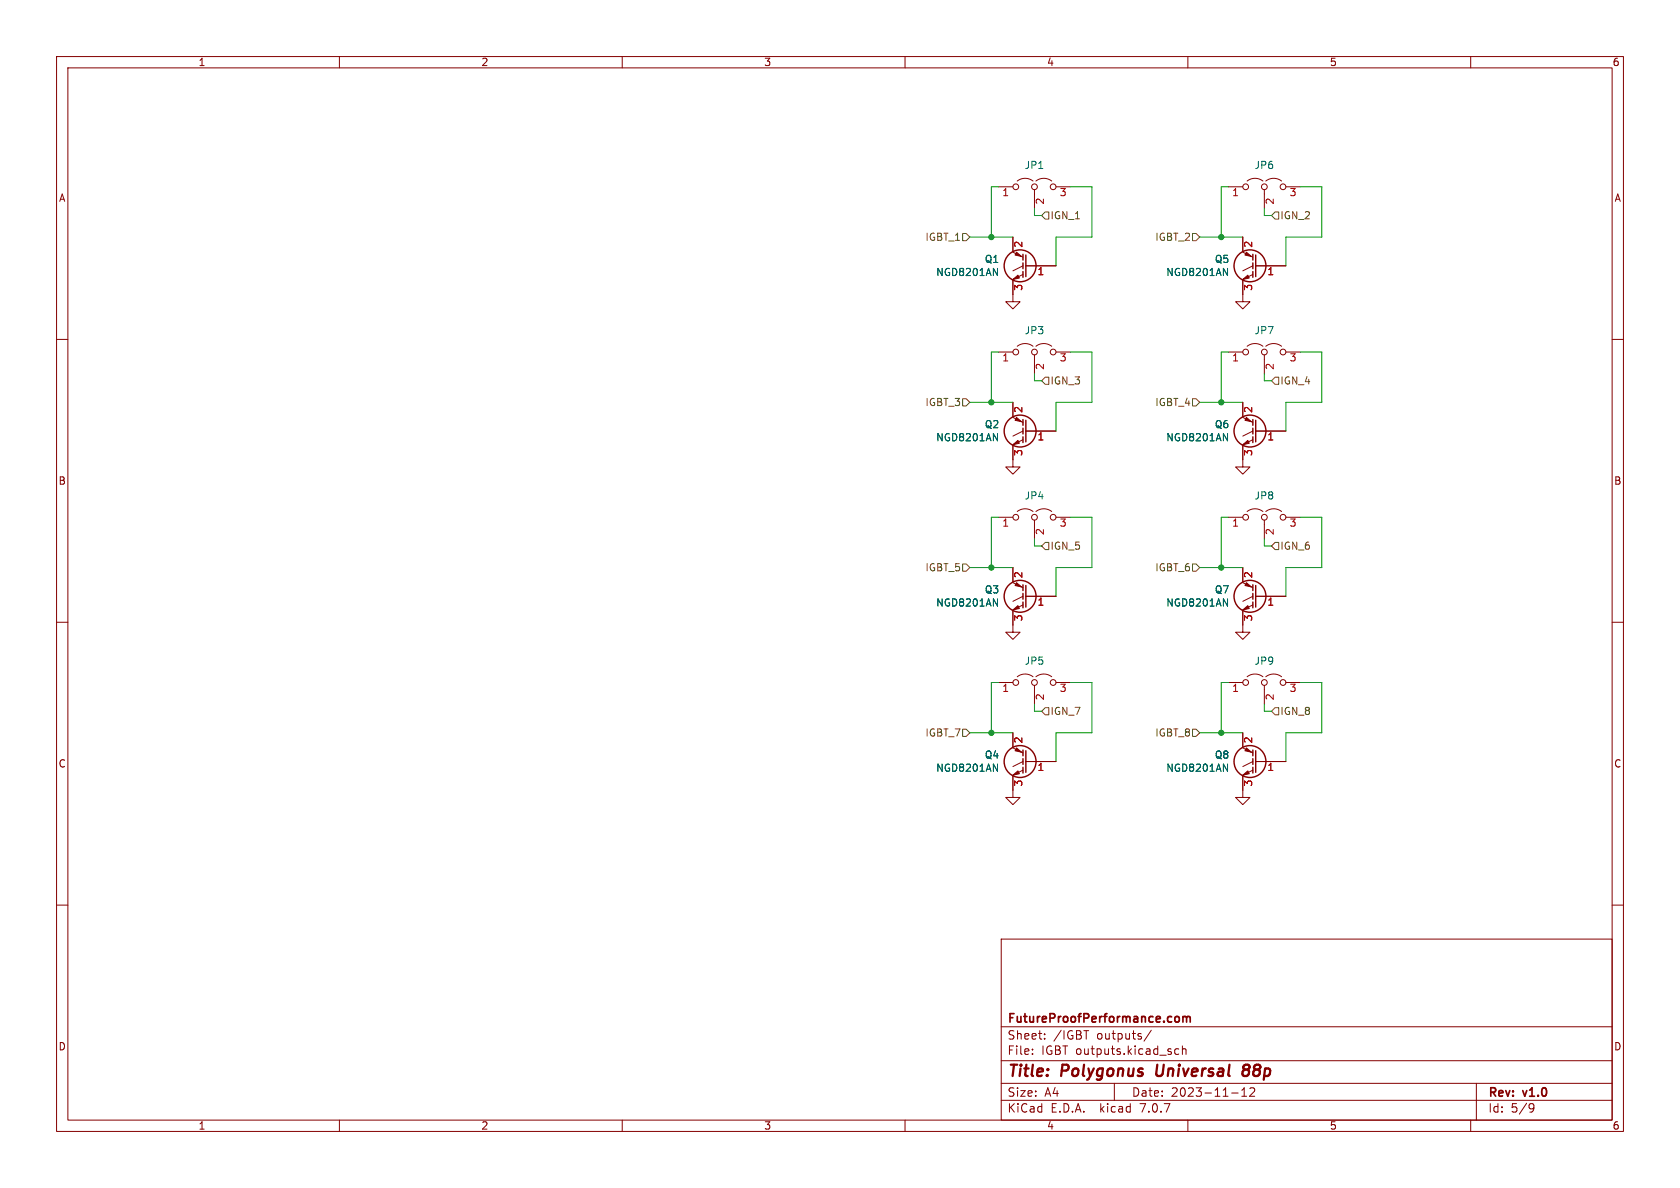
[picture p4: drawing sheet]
(kicad_sch (version 20230121) (generator eeschema)

 (paper "A4")

 (title_block
  (title "Polygonus Universal 88p")
  (date "2023-11-12")
  (rev "v1.0")
  (company "FutureProofPerformance.com"))

 (lib_symbols
  (symbol "Device:Q_NIGBT_GCE" (pin_names (offset 0) hide) (in_bom yes) (on_board yes)
   (property "Reference" "Q" (at 5.08 1.27 0) (effects (font (size 1.27 1.27)) (justify left)))
   (property "Value" "Q_NIGBT_GCE" (at 5.08 -1.27 0) (effects (font (size 1.27 1.27)) (justify left)))
   (property "Footprint" "" (at 5.08 2.54 0) (effects (font (size 1.27 1.27)) hide))
   (property "Datasheet" "~" (at 0 0 0) (effects (font (size 1.27 1.27)) hide))
   (symbol "Q_NIGBT_GCE_0_1"
    (polyline (pts (xy 0.762 -1.016) (xy 0.762 -2.032)) (stroke (width 0.254) (type default)) (fill (type none)))
    (polyline (pts (xy 0.762 0.508) (xy 0.762 -0.508)) (stroke (width 0.254) (type default)) (fill (type none)))
    (polyline (pts (xy 0.762 2.032) (xy 0.762 1.016)) (stroke (width 0.254) (type default)) (fill (type none)))
    (polyline (pts (xy 2.54 -2.413) (xy 0.762 -1.524)) (stroke (width 0) (type default)) (fill (type none)))
    (polyline (pts (xy 2.54 -0.889) (xy 0.762 0)) (stroke (width 0) (type default)) (fill (type none)))
    (polyline (pts (xy 2.54 2.413) (xy 0.762 1.524)) (stroke (width 0) (type default)) (fill (type none)))
    (polyline (pts (xy 0.254 1.905) (xy 0.254 -1.905) (xy 0.254 -1.905)) (stroke (width 0.254) (type default)) (fill (type none)))
    (polyline (pts (xy 1.397 -2.159) (xy 1.651 -1.651) (xy 2.54 -2.413) (xy 1.397 -2.159)) (stroke (width 0) (type default)) (fill (type outline)))
    (polyline (pts (xy 2.159 1.905) (xy 1.905 2.413) (xy 1.016 1.651) (xy 2.159 1.905)) (stroke (width 0) (type default)) (fill (type outline)))
    (circle (center 1.27 0) (radius 2.8194) (stroke (width 0.254) (type default)) (fill (type none))))
   (symbol "Q_NIGBT_GCE_1_1"
    (pin input line (at -5.08 0 0) (length 5.334) (name "G" (effects (font (size 1.27 1.27)))) (number "1" (effects (font (size 1.27 1.27)))))
    (pin passive line (at 2.54 5.08 270) (length 2.54) (name "C" (effects (font (size 1.27 1.27)))) (number "2" (effects (font (size 1.27 1.27)))))
    (pin passive line (at 2.54 -5.08 90) (length 2.54) (name "E" (effects (font (size 1.27 1.27)))) (number "3" (effects (font (size 1.27 1.27)))))))
  (symbol "GND_1" (power) (pin_names (offset 0)) (in_bom yes) (on_board yes)
   (property "Reference" "#PWR" (at 0 -6.35 0) (effects (font (size 1.27 1.27)) hide))
   (property "Value" "GND_1" (at 0 -3.81 0) (effects (font (size 1.27 1.27))))
   (property "Footprint" "" (at 0 0 0) (effects (font (size 1.27 1.27)) hide))
   (property "Datasheet" "" (at 0 0 0) (effects (font (size 1.27 1.27)) hide))
   (symbol "GND_1_0_1"
    (polyline (pts (xy 0 0) (xy 0 -1.27) (xy 1.27 -1.27) (xy 0 -2.54) (xy -1.27 -1.27) (xy 0 -1.27)) (stroke (width 0) (type default)) (fill (type none))))
   (symbol "GND_1_1_1"
    (pin power_in line (at 0 0 270) (length 0) hide (name "GND" (effects (font (size 1.27 1.27)))) (number "1" (effects (font (size 1.27 1.27)))))))
  (symbol "Jumper:Jumper_3_Open" (pin_names (offset 0) hide) (in_bom yes) (on_board yes)
   (property "Reference" "JP" (at -2.54 -2.54 0) (effects (font (size 1.27 1.27))))
   (property "Value" "Jumper_3_Open" (at 0 2.794 0) (effects (font (size 1.27 1.27))))
   (property "Footprint" "" (at 0 0 0) (effects (font (size 1.27 1.27)) hide))
   (property "Datasheet" "~" (at 0 0 0) (effects (font (size 1.27 1.27)) hide))
   (symbol "Jumper_3_Open_0_0"
    (circle (center -3.302 0) (radius 0.508) (stroke (width 0) (type default)) (fill (type none)))
    (circle (center 0 0) (radius 0.508) (stroke (width 0) (type default)) (fill (type none)))
    (circle (center 3.302 0) (radius 0.508) (stroke (width 0) (type default)) (fill (type none))))
   (symbol "Jumper_3_Open_0_1"
    (arc (start -0.254 1.016) (mid -1.651 1.4992) (end -3.048 1.016) (stroke (width 0) (type default)) (fill (type none)))
    (polyline (pts (xy 0 -0.508) (xy 0 -1.27)) (stroke (width 0) (type default)) (fill (type none)))
    (arc (start 3.048 1.016) (mid 1.651 1.4992) (end 0.254 1.016) (stroke (width 0) (type default)) (fill (type none))))
   (symbol "Jumper_3_Open_1_1"
    (pin passive line (at -6.35 0 0) (length 2.54) (name "A" (effects (font (size 1.27 1.27)))) (number "1" (effects (font (size 1.27 1.27)))))
    (pin passive line (at 0 -3.81 90) (length 2.54) (name "C" (effects (font (size 1.27 1.27)))) (number "2" (effects (font (size 1.27 1.27)))))
    (pin passive line (at 6.35 0 180) (length 2.54) (name "B" (effects (font (size 1.27 1.27)))) (number "3" (effects (font (size 1.27 1.27))))))))

 (junction (at 215.9 71.12) (diameter 0) (color 0 0 0 0))
 (junction (at 215.9 129.54) (diameter 0) (color 0 0 0 0))
 (junction (at 215.9 100.33) (diameter 0) (color 0 0 0 0))
 (junction (at 215.9 41.91) (diameter 0) (color 0 0 0 0))
 (junction (at 175.26 129.54) (diameter 0) (color 0 0 0 0))
 (junction (at 175.26 100.33) (diameter 0) (color 0 0 0 0))
 (junction (at 175.26 71.12) (diameter 0) (color 0 0 0 0))
 (junction (at 175.26 41.91) (diameter 0) (color 0 0 0 0))

 (wire (pts (xy 186.69 100.33) (xy 186.69 105.41)) (stroke (width 0) (type default)))
 (wire (pts (xy 175.26 71.12) (xy 179.07 71.12)) (stroke (width 0) (type default)))
 (wire (pts (xy 229.87 62.23) (xy 233.68 62.23)) (stroke (width 0) (type default)))
 (wire (pts (xy 182.88 36.83) (xy 182.88 38.1)) (stroke (width 0) (type default)))
 (wire (pts (xy 212.09 71.12) (xy 215.9 71.12)) (stroke (width 0) (type default)))
 (wire (pts (xy 175.26 129.54) (xy 179.07 129.54)) (stroke (width 0) (type default)))
 (wire (pts (xy 215.9 71.12) (xy 219.71 71.12)) (stroke (width 0) (type default)))
 (wire (pts (xy 184.15 96.52) (xy 182.88 96.52)) (stroke (width 0) (type default)))
 (wire (pts (xy 229.87 33.02) (xy 233.68 33.02)) (stroke (width 0) (type default)))
 (wire (pts (xy 224.79 125.73) (xy 223.52 125.73)) (stroke (width 0) (type default)))
 (wire (pts (xy 224.79 67.31) (xy 223.52 67.31)) (stroke (width 0) (type default)))
 (wire (pts (xy 224.79 38.1) (xy 223.52 38.1)) (stroke (width 0) (type default)))
 (wire (pts (xy 175.26 129.54) (xy 175.26 120.65)) (stroke (width 0) (type default)))
 (wire (pts (xy 171.45 129.54) (xy 175.26 129.54)) (stroke (width 0) (type default)))
 (wire (pts (xy 233.68 91.44) (xy 233.68 100.33)) (stroke (width 0) (type default)))
 (wire (pts (xy 215.9 41.91) (xy 219.71 41.91)) (stroke (width 0) (type default)))
 (wire (pts (xy 229.87 91.44) (xy 233.68 91.44)) (stroke (width 0) (type default)))
 (wire (pts (xy 233.68 41.91) (xy 227.33 41.91)) (stroke (width 0) (type default)))
 (wire (pts (xy 171.45 41.91) (xy 175.26 41.91)) (stroke (width 0) (type default)))
 (wire (pts (xy 233.68 71.12) (xy 227.33 71.12)) (stroke (width 0) (type default)))
 (wire (pts (xy 223.52 95.25) (xy 223.52 96.52)) (stroke (width 0) (type default)))
 (wire (pts (xy 184.15 67.31) (xy 182.88 67.31)) (stroke (width 0) (type default)))
 (wire (pts (xy 184.15 38.1) (xy 182.88 38.1)) (stroke (width 0) (type default)))
 (wire (pts (xy 233.68 33.02) (xy 233.68 41.91)) (stroke (width 0) (type default)))
 (wire (pts (xy 182.88 66.04) (xy 182.88 67.31)) (stroke (width 0) (type default)))
 (wire (pts (xy 223.52 124.46) (xy 223.52 125.73)) (stroke (width 0) (type default)))
 (wire (pts (xy 175.26 71.12) (xy 175.26 62.23)) (stroke (width 0) (type default)))
 (wire (pts (xy 175.26 100.33) (xy 175.26 91.44)) (stroke (width 0) (type default)))
 (wire (pts (xy 212.09 129.54) (xy 215.9 129.54)) (stroke (width 0) (type default)))
 (wire (pts (xy 215.9 129.54) (xy 215.9 120.65)) (stroke (width 0) (type default)))
 (wire (pts (xy 182.88 95.25) (xy 182.88 96.52)) (stroke (width 0) (type default)))
 (wire (pts (xy 171.45 71.12) (xy 175.26 71.12)) (stroke (width 0) (type default)))
 (wire (pts (xy 193.04 100.33) (xy 186.69 100.33)) (stroke (width 0) (type default)))
 (wire (pts (xy 171.45 100.33) (xy 175.26 100.33)) (stroke (width 0) (type default)))
 (wire (pts (xy 215.9 91.44) (xy 217.17 91.44)) (stroke (width 0) (type default)))
 (wire (pts (xy 193.04 41.91) (xy 186.69 41.91)) (stroke (width 0) (type default)))
 (wire (pts (xy 224.79 96.52) (xy 223.52 96.52)) (stroke (width 0) (type default)))
 (wire (pts (xy 233.68 120.65) (xy 233.68 129.54)) (stroke (width 0) (type default)))
 (wire (pts (xy 193.04 71.12) (xy 186.69 71.12)) (stroke (width 0) (type default)))
 (wire (pts (xy 193.04 120.65) (xy 193.04 129.54)) (stroke (width 0) (type default)))
 (wire (pts (xy 186.69 41.91) (xy 186.69 46.99)) (stroke (width 0) (type default)))
 (wire (pts (xy 233.68 62.23) (xy 233.68 71.12)) (stroke (width 0) (type default)))
 (wire (pts (xy 175.26 33.02) (xy 176.53 33.02)) (stroke (width 0) (type default)))
 (wire (pts (xy 215.9 41.91) (xy 215.9 33.02)) (stroke (width 0) (type default)))
 (wire (pts (xy 229.87 120.65) (xy 233.68 120.65)) (stroke (width 0) (type default)))
 (wire (pts (xy 189.23 33.02) (xy 193.04 33.02)) (stroke (width 0) (type default)))
 (wire (pts (xy 175.26 91.44) (xy 176.53 91.44)) (stroke (width 0) (type default)))
 (wire (pts (xy 175.26 120.65) (xy 176.53 120.65)) (stroke (width 0) (type default)))
 (wire (pts (xy 189.23 120.65) (xy 193.04 120.65)) (stroke (width 0) (type default)))
 (wire (pts (xy 189.23 91.44) (xy 193.04 91.44)) (stroke (width 0) (type default)))
 (wire (pts (xy 186.69 129.54) (xy 186.69 134.62)) (stroke (width 0) (type default)))
 (wire (pts (xy 184.15 125.73) (xy 182.88 125.73)) (stroke (width 0) (type default)))
 (wire (pts (xy 215.9 62.23) (xy 217.17 62.23)) (stroke (width 0) (type default)))
 (wire (pts (xy 212.09 100.33) (xy 215.9 100.33)) (stroke (width 0) (type default)))
 (wire (pts (xy 233.68 129.54) (xy 227.33 129.54)) (stroke (width 0) (type default)))
 (wire (pts (xy 193.04 62.23) (xy 193.04 71.12)) (stroke (width 0) (type default)))
 (wire (pts (xy 215.9 100.33) (xy 215.9 91.44)) (stroke (width 0) (type default)))
 (wire (pts (xy 175.26 100.33) (xy 179.07 100.33)) (stroke (width 0) (type default)))
 (wire (pts (xy 175.26 41.91) (xy 179.07 41.91)) (stroke (width 0) (type default)))
 (wire (pts (xy 233.68 100.33) (xy 227.33 100.33)) (stroke (width 0) (type default)))
 (wire (pts (xy 182.88 124.46) (xy 182.88 125.73)) (stroke (width 0) (type default)))
 (wire (pts (xy 186.69 71.12) (xy 186.69 76.2)) (stroke (width 0) (type default)))
 (wire (pts (xy 227.33 41.91) (xy 227.33 46.99)) (stroke (width 0) (type default)))
 (wire (pts (xy 193.04 33.02) (xy 193.04 41.91)) (stroke (width 0) (type default)))
 (wire (pts (xy 193.04 129.54) (xy 186.69 129.54)) (stroke (width 0) (type default)))
 (wire (pts (xy 175.26 41.91) (xy 175.26 33.02)) (stroke (width 0) (type default)))
 (wire (pts (xy 215.9 120.65) (xy 217.17 120.65)) (stroke (width 0) (type default)))
 (wire (pts (xy 212.09 41.91) (xy 215.9 41.91)) (stroke (width 0) (type default)))
 (wire (pts (xy 215.9 100.33) (xy 219.71 100.33)) (stroke (width 0) (type default)))
 (wire (pts (xy 189.23 62.23) (xy 193.04 62.23)) (stroke (width 0) (type default)))
 (wire (pts (xy 227.33 71.12) (xy 227.33 76.2)) (stroke (width 0) (type default)))
 (wire (pts (xy 215.9 33.02) (xy 217.17 33.02)) (stroke (width 0) (type default)))
 (wire (pts (xy 215.9 129.54) (xy 219.71 129.54)) (stroke (width 0) (type default)))
 (wire (pts (xy 227.33 129.54) (xy 227.33 134.62)) (stroke (width 0) (type default)))
 (wire (pts (xy 215.9 71.12) (xy 215.9 62.23)) (stroke (width 0) (type default)))
 (wire (pts (xy 175.26 62.23) (xy 176.53 62.23)) (stroke (width 0) (type default)))
 (wire (pts (xy 227.33 100.33) (xy 227.33 105.41)) (stroke (width 0) (type default)))
 (wire (pts (xy 223.52 36.83) (xy 223.52 38.1)) (stroke (width 0) (type default)))
 (wire (pts (xy 223.52 66.04) (xy 223.52 67.31)) (stroke (width 0) (type default)))
 (wire (pts (xy 193.04 91.44) (xy 193.04 100.33)) (stroke (width 0) (type default)))

 (hierarchical_label "IGBT_1" (shape input) (at 171.45 41.91 180) (fields_autoplaced) (effects (font (size 1.27 1.27)) (justify right)))
 (hierarchical_label "IGBT_8" (shape input) (at 212.09 129.54 180) (fields_autoplaced) (effects (font (size 1.27 1.27)) (justify right)))
 (hierarchical_label "IGN_3" (shape input) (at 184.15 67.31 0) (fields_autoplaced) (effects (font (size 1.27 1.27)) (justify left)))
 (hierarchical_label "IGBT_4" (shape input) (at 212.09 71.12 180) (fields_autoplaced) (effects (font (size 1.27 1.27)) (justify right)))
 (hierarchical_label "IGBT_7" (shape input) (at 171.45 129.54 180) (fields_autoplaced) (effects (font (size 1.27 1.27)) (justify right)))
 (hierarchical_label "IGBT_5" (shape input) (at 171.45 100.33 180) (fields_autoplaced) (effects (font (size 1.27 1.27)) (justify right)))
 (hierarchical_label "IGN_2" (shape input) (at 224.79 38.1 0) (fields_autoplaced) (effects (font (size 1.27 1.27)) (justify left)))
 (hierarchical_label "IGN_8" (shape input) (at 224.79 125.73 0) (fields_autoplaced) (effects (font (size 1.27 1.27)) (justify left)))
 (hierarchical_label "IGN_5" (shape input) (at 184.15 96.52 0) (fields_autoplaced) (effects (font (size 1.27 1.27)) (justify left)))
 (hierarchical_label "IGN_1" (shape input) (at 184.15 38.1 0) (fields_autoplaced) (effects (font (size 1.27 1.27)) (justify left)))
 (hierarchical_label "IGN_4" (shape input) (at 224.79 67.31 0) (fields_autoplaced) (effects (font (size 1.27 1.27)) (justify left)))
 (hierarchical_label "IGN_7" (shape input) (at 184.15 125.73 0) (fields_autoplaced) (effects (font (size 1.27 1.27)) (justify left)))
 (hierarchical_label "IGBT_3" (shape input) (at 171.45 71.12 180) (fields_autoplaced) (effects (font (size 1.27 1.27)) (justify right)))
 (hierarchical_label "IGBT_6" (shape input) (at 212.09 100.33 180) (fields_autoplaced) (effects (font (size 1.27 1.27)) (justify right)))
 (hierarchical_label "IGN_6" (shape input) (at 224.79 96.52 0) (fields_autoplaced) (effects (font (size 1.27 1.27)) (justify left)))
 (hierarchical_label "IGBT_2" (shape input) (at 212.09 41.91 180) (fields_autoplaced) (effects (font (size 1.27 1.27)) (justify right)))

 (symbol (lib_name "GND_1") (lib_id "power:GND") (at 179.07 52.07 0) (unit 1) (in_bom yes) (on_board yes) (dnp no) (fields_autoplaced)
  (property "Reference" "#PWR08" (at 179.07 58.42 0) (effects (font (size 1.27 1.27)) hide))
  (property "Value" "GND" (at 179.07 57.15 0) (effects (font (size 1.27 1.27)) hide))
  (property "Footprint" "" (at 179.07 52.07 0) (effects (font (size 1.27 1.27)) hide))
  (property "Datasheet" "" (at 179.07 52.07 0) (effects (font (size 1.27 1.27)) hide)) (pin "1"))

 (symbol (lib_id "Device:Q_NIGBT_GCE") (at 181.61 134.62 0) (mirror y) (unit 1) (in_bom yes) (on_board yes) (dnp no)
  (property "Reference" "Q4" (at 176.7586 133.4516 0) (effects (font (size 1.27 1.27)) (justify left)))
  (property "Value" "NGD8201AN" (at 176.7586 135.763 0) (effects (font (size 1.27 1.27)) (justify left)))
  (property "Footprint" "Package_TO_SOT_SMD:TO-252-2" (at 176.53 132.08 0) (effects (font (size 1.27 1.27)) hide))
  (property "Datasheet" "~" (at 181.61 134.62 0) (effects (font (size 1.27 1.27)) hide))
  (property "LCSC" "C151649" (at 181.61 134.62 0) (effects (font (size 1.27 1.27)) hide)) (pin "1") (pin "2") (pin "3"))

 (symbol (lib_id "Device:Q_NIGBT_GCE") (at 222.25 76.2 0) (mirror y) (unit 1) (in_bom yes) (on_board yes) (dnp no)
  (property "Reference" "Q6" (at 217.424 75.0316 0) (effects (font (size 1.27 1.27)) (justify left)))
  (property "Value" "NGD8201AN" (at 217.424 77.343 0) (effects (font (size 1.27 1.27)) (justify left)))
  (property "Footprint" "Package_TO_SOT_SMD:TO-252-2" (at 217.17 73.66 0) (effects (font (size 1.27 1.27)) hide))
  (property "Datasheet" "~" (at 222.25 76.2 0) (effects (font (size 1.27 1.27)) hide))
  (property "LCSC" "C151649" (at 222.25 76.2 0) (effects (font (size 1.27 1.27)) hide)) (pin "1") (pin "2") (pin "3"))

 (symbol (lib_id "Device:Q_NIGBT_GCE") (at 181.61 46.99 0) (mirror y) (unit 1) (in_bom yes) (on_board yes) (dnp no)
  (property "Reference" "Q1" (at 176.7586 45.8216 0) (effects (font (size 1.27 1.27)) (justify left)))
  (property "Value" "NGD8201AN" (at 176.7586 48.133 0) (effects (font (size 1.27 1.27)) (justify left)))
  (property "Footprint" "Package_TO_SOT_SMD:TO-252-2" (at 176.53 44.45 0) (effects (font (size 1.27 1.27)) hide))
  (property "Datasheet" "~" (at 181.61 46.99 0) (effects (font (size 1.27 1.27)) hide))
  (property "LCSC" "C151649" (at 181.61 46.99 0) (effects (font (size 1.27 1.27)) hide)) (pin "1") (pin "2") (pin "3"))

 (symbol (lib_id "Jumper:Jumper_3_Open") (at 182.88 62.23 0) (unit 1) (in_bom yes) (on_board yes) (dnp no)
  (property "Reference" "JP3" (at 182.88 58.42 0) (effects (font (size 1.27 1.27))))
  (property "Value" "Jumper_3_Open" (at 182.88 58.42 0) (effects (font (size 1.27 1.27)) hide))
  (property "Footprint" "Jumper:SolderJumper-3_P2.0mm_Open_TrianglePad1.0x1.5mm" (at 182.88 62.23 0) (effects (font (size 1.27 1.27)) hide))
  (property "Datasheet" "~" (at 182.88 62.23 0) (effects (font (size 1.27 1.27)) hide)) (pin "1") (pin "2") (pin "3"))

 (symbol (lib_name "GND_1") (lib_id "power:GND") (at 219.71 110.49 0) (unit 1) (in_bom yes) (on_board yes) (dnp no) (fields_autoplaced)
  (property "Reference" "#PWR020" (at 219.71 116.84 0) (effects (font (size 1.27 1.27)) hide))
  (property "Value" "GND" (at 219.71 115.57 0) (effects (font (size 1.27 1.27)) hide))
  (property "Footprint" "" (at 219.71 110.49 0) (effects (font (size 1.27 1.27)) hide))
  (property "Datasheet" "" (at 219.71 110.49 0) (effects (font (size 1.27 1.27)) hide)) (pin "1"))

 (symbol (lib_id "Device:Q_NIGBT_GCE") (at 181.61 105.41 0) (mirror y) (unit 1) (in_bom yes) (on_board yes) (dnp no)
  (property "Reference" "Q3" (at 176.7586 104.2416 0) (effects (font (size 1.27 1.27)) (justify left)))
  (property "Value" "NGD8201AN" (at 176.7586 106.553 0) (effects (font (size 1.27 1.27)) (justify left)))
  (property "Footprint" "Package_TO_SOT_SMD:TO-252-2" (at 176.53 102.87 0) (effects (font (size 1.27 1.27)) hide))
  (property "Datasheet" "~" (at 181.61 105.41 0) (effects (font (size 1.27 1.27)) hide))
  (property "LCSC" "C151649" (at 181.61 105.41 0) (effects (font (size 1.27 1.27)) hide)) (pin "1") (pin "2") (pin "3"))

 (symbol (lib_id "Jumper:Jumper_3_Open") (at 223.52 91.44 0) (unit 1) (in_bom yes) (on_board yes) (dnp no)
  (property "Reference" "JP8" (at 223.52 87.63 0) (effects (font (size 1.27 1.27))))
  (property "Value" "Jumper_3_Open" (at 223.52 87.63 0) (effects (font (size 1.27 1.27)) hide))
  (property "Footprint" "Jumper:SolderJumper-3_P2.0mm_Open_TrianglePad1.0x1.5mm" (at 223.52 91.44 0) (effects (font (size 1.27 1.27)) hide))
  (property "Datasheet" "~" (at 223.52 91.44 0) (effects (font (size 1.27 1.27)) hide)) (pin "1") (pin "2") (pin "3"))

 (symbol (lib_id "Device:Q_NIGBT_GCE") (at 181.61 76.2 0) (mirror y) (unit 1) (in_bom yes) (on_board yes) (dnp no)
  (property "Reference" "Q2" (at 176.7586 75.0316 0) (effects (font (size 1.27 1.27)) (justify left)))
  (property "Value" "NGD8201AN" (at 176.7586 77.343 0) (effects (font (size 1.27 1.27)) (justify left)))
  (property "Footprint" "Package_TO_SOT_SMD:TO-252-2" (at 176.53 73.66 0) (effects (font (size 1.27 1.27)) hide))
  (property "Datasheet" "~" (at 181.61 76.2 0) (effects (font (size 1.27 1.27)) hide))
  (property "LCSC" "C151649" (at 181.61 76.2 0) (effects (font (size 1.27 1.27)) hide)) (pin "1") (pin "2") (pin "3"))

 (symbol (lib_id "Jumper:Jumper_3_Open") (at 223.52 62.23 0) (unit 1) (in_bom yes) (on_board yes) (dnp no)
  (property "Reference" "JP7" (at 223.52 58.42 0) (effects (font (size 1.27 1.27))))
  (property "Value" "Jumper_3_Open" (at 223.52 58.42 0) (effects (font (size 1.27 1.27)) hide))
  (property "Footprint" "Jumper:SolderJumper-3_P2.0mm_Open_TrianglePad1.0x1.5mm" (at 223.52 62.23 0) (effects (font (size 1.27 1.27)) hide))
  (property "Datasheet" "~" (at 223.52 62.23 0) (effects (font (size 1.27 1.27)) hide)) (pin "1") (pin "2") (pin "3"))

 (symbol (lib_id "Jumper:Jumper_3_Open") (at 182.88 33.02 0) (unit 1) (in_bom yes) (on_board yes) (dnp no)
  (property "Reference" "JP1" (at 182.88 29.21 0) (effects (font (size 1.27 1.27))))
  (property "Value" "Jumper_3_Open" (at 182.88 29.21 0) (effects (font (size 1.27 1.27)) hide))
  (property "Footprint" "Jumper:SolderJumper-3_P2.0mm_Open_TrianglePad1.0x1.5mm" (at 182.88 33.02 0) (effects (font (size 1.27 1.27)) hide))
  (property "Datasheet" "~" (at 182.88 33.02 0) (effects (font (size 1.27 1.27)) hide)) (pin "1") (pin "2") (pin "3"))

 (symbol (lib_name "GND_1") (lib_id "power:GND") (at 179.07 110.49 0) (unit 1) (in_bom yes) (on_board yes) (dnp no) (fields_autoplaced)
  (property "Reference" "#PWR016" (at 179.07 116.84 0) (effects (font (size 1.27 1.27)) hide))
  (property "Value" "GND" (at 179.07 115.57 0) (effects (font (size 1.27 1.27)) hide))
  (property "Footprint" "" (at 179.07 110.49 0) (effects (font (size 1.27 1.27)) hide))
  (property "Datasheet" "" (at 179.07 110.49 0) (effects (font (size 1.27 1.27)) hide)) (pin "1"))

 (symbol (lib_name "GND_1") (lib_id "power:GND") (at 179.07 81.28 0) (unit 1) (in_bom yes) (on_board yes) (dnp no) (fields_autoplaced)
  (property "Reference" "#PWR09" (at 179.07 87.63 0) (effects (font (size 1.27 1.27)) hide))
  (property "Value" "GND" (at 179.07 86.36 0) (effects (font (size 1.27 1.27)) hide))
  (property "Footprint" "" (at 179.07 81.28 0) (effects (font (size 1.27 1.27)) hide))
  (property "Datasheet" "" (at 179.07 81.28 0) (effects (font (size 1.27 1.27)) hide)) (pin "1"))

 (symbol (lib_id "Jumper:Jumper_3_Open") (at 223.52 120.65 0) (unit 1) (in_bom yes) (on_board yes) (dnp no)
  (property "Reference" "JP9" (at 223.52 116.84 0) (effects (font (size 1.27 1.27))))
  (property "Value" "Jumper_3_Open" (at 223.52 116.84 0) (effects (font (size 1.27 1.27)) hide))
  (property "Footprint" "Jumper:SolderJumper-3_P2.0mm_Open_TrianglePad1.0x1.5mm" (at 223.52 120.65 0) (effects (font (size 1.27 1.27)) hide))
  (property "Datasheet" "~" (at 223.52 120.65 0) (effects (font (size 1.27 1.27)) hide)) (pin "1") (pin "2") (pin "3"))

 (symbol (lib_name "GND_1") (lib_id "power:GND") (at 219.71 139.7 0) (unit 1) (in_bom yes) (on_board yes) (dnp no) (fields_autoplaced)
  (property "Reference" "#PWR021" (at 219.71 146.05 0) (effects (font (size 1.27 1.27)) hide))
  (property "Value" "GND" (at 219.71 144.78 0) (effects (font (size 1.27 1.27)) hide))
  (property "Footprint" "" (at 219.71 139.7 0) (effects (font (size 1.27 1.27)) hide))
  (property "Datasheet" "" (at 219.71 139.7 0) (effects (font (size 1.27 1.27)) hide)) (pin "1"))

 (symbol (lib_id "Device:Q_NIGBT_GCE") (at 222.25 105.41 0) (mirror y) (unit 1) (in_bom yes) (on_board yes) (dnp no)
  (property "Reference" "Q7" (at 217.424 104.2416 0) (effects (font (size 1.27 1.27)) (justify left)))
  (property "Value" "NGD8201AN" (at 217.424 106.553 0) (effects (font (size 1.27 1.27)) (justify left)))
  (property "Footprint" "Package_TO_SOT_SMD:TO-252-2" (at 217.17 102.87 0) (effects (font (size 1.27 1.27)) hide))
  (property "Datasheet" "~" (at 222.25 105.41 0) (effects (font (size 1.27 1.27)) hide))
  (property "LCSC" "C151649" (at 222.25 105.41 0) (effects (font (size 1.27 1.27)) hide)) (pin "1") (pin "2") (pin "3"))

 (symbol (lib_id "Jumper:Jumper_3_Open") (at 182.88 120.65 0) (unit 1) (in_bom yes) (on_board yes) (dnp no)
  (property "Reference" "JP5" (at 182.88 116.84 0) (effects (font (size 1.27 1.27))))
  (property "Value" "Jumper_3_Open" (at 182.88 116.84 0) (effects (font (size 1.27 1.27)) hide))
  (property "Footprint" "Jumper:SolderJumper-3_P2.0mm_Open_TrianglePad1.0x1.5mm" (at 182.88 120.65 0) (effects (font (size 1.27 1.27)) hide))
  (property "Datasheet" "~" (at 182.88 120.65 0) (effects (font (size 1.27 1.27)) hide)) (pin "1") (pin "2") (pin "3"))

 (symbol (lib_id "Jumper:Jumper_3_Open") (at 182.88 91.44 0) (unit 1) (in_bom yes) (on_board yes) (dnp no)
  (property "Reference" "JP4" (at 182.88 87.63 0) (effects (font (size 1.27 1.27))))
  (property "Value" "Jumper_3_Open" (at 182.88 87.63 0) (effects (font (size 1.27 1.27)) hide))
  (property "Footprint" "Jumper:SolderJumper-3_P2.0mm_Open_TrianglePad1.0x1.5mm" (at 182.88 91.44 0) (effects (font (size 1.27 1.27)) hide))
  (property "Datasheet" "~" (at 182.88 91.44 0) (effects (font (size 1.27 1.27)) hide)) (pin "1") (pin "2") (pin "3"))

 (symbol (lib_id "Jumper:Jumper_3_Open") (at 223.52 33.02 0) (unit 1) (in_bom yes) (on_board yes) (dnp no)
  (property "Reference" "JP6" (at 223.52 29.21 0) (effects (font (size 1.27 1.27))))
  (property "Value" "Jumper_3_Open" (at 223.52 29.21 0) (effects (font (size 1.27 1.27)) hide))
  (property "Footprint" "Jumper:SolderJumper-3_P2.0mm_Open_TrianglePad1.0x1.5mm" (at 223.52 33.02 0) (effects (font (size 1.27 1.27)) hide))
  (property "Datasheet" "~" (at 223.52 33.02 0) (effects (font (size 1.27 1.27)) hide)) (pin "1") (pin "2") (pin "3"))

 (symbol (lib_id "Device:Q_NIGBT_GCE") (at 222.25 46.99 0) (mirror y) (unit 1) (in_bom yes) (on_board yes) (dnp no)
  (property "Reference" "Q5" (at 217.424 45.8216 0) (effects (font (size 1.27 1.27)) (justify left)))
  (property "Value" "NGD8201AN" (at 217.424 48.133 0) (effects (font (size 1.27 1.27)) (justify left)))
  (property "Footprint" "Package_TO_SOT_SMD:TO-252-2" (at 217.17 44.45 0) (effects (font (size 1.27 1.27)) hide))
  (property "Datasheet" "~" (at 222.25 46.99 0) (effects (font (size 1.27 1.27)) hide))
  (property "LCSC" "C151649" (at 222.25 46.99 0) (effects (font (size 1.27 1.27)) hide)) (pin "1") (pin "2") (pin "3"))

 (symbol (lib_name "GND_1") (lib_id "power:GND") (at 179.07 139.7 0) (unit 1) (in_bom yes) (on_board yes) (dnp no) (fields_autoplaced)
  (property "Reference" "#PWR017" (at 179.07 146.05 0) (effects (font (size 1.27 1.27)) hide))
  (property "Value" "GND" (at 179.07 144.78 0) (effects (font (size 1.27 1.27)) hide))
  (property "Footprint" "" (at 179.07 139.7 0) (effects (font (size 1.27 1.27)) hide))
  (property "Datasheet" "" (at 179.07 139.7 0) (effects (font (size 1.27 1.27)) hide)) (pin "1"))

 (symbol (lib_id "Device:Q_NIGBT_GCE") (at 222.25 134.62 0) (mirror y) (unit 1) (in_bom yes) (on_board yes) (dnp no)
  (property "Reference" "Q8" (at 217.424 133.4516 0) (effects (font (size 1.27 1.27)) (justify left)))
  (property "Value" "NGD8201AN" (at 217.424 135.763 0) (effects (font (size 1.27 1.27)) (justify left)))
  (property "Footprint" "Package_TO_SOT_SMD:TO-252-2" (at 217.17 132.08 0) (effects (font (size 1.27 1.27)) hide))
  (property "Datasheet" "~" (at 222.25 134.62 0) (effects (font (size 1.27 1.27)) hide))
  (property "LCSC" "C151649" (at 222.25 134.62 0) (effects (font (size 1.27 1.27)) hide)) (pin "1") (pin "2") (pin "3"))

 (symbol (lib_name "GND_1") (lib_id "power:GND") (at 219.71 81.28 0) (unit 1) (in_bom yes) (on_board yes) (dnp no) (fields_autoplaced)
  (property "Reference" "#PWR019" (at 219.71 87.63 0) (effects (font (size 1.27 1.27)) hide))
  (property "Value" "GND" (at 219.71 86.36 0) (effects (font (size 1.27 1.27)) hide))
  (property "Footprint" "" (at 219.71 81.28 0) (effects (font (size 1.27 1.27)) hide))
  (property "Datasheet" "" (at 219.71 81.28 0) (effects (font (size 1.27 1.27)) hide)) (pin "1"))

 (symbol (lib_name "GND_1") (lib_id "power:GND") (at 219.71 52.07 0) (unit 1) (in_bom yes) (on_board yes) (dnp no) (fields_autoplaced)
  (property "Reference" "#PWR018" (at 219.71 58.42 0) (effects (font (size 1.27 1.27)) hide))
  (property "Value" "GND" (at 219.71 57.15 0) (effects (font (size 1.27 1.27)) hide))
  (property "Footprint" "" (at 219.71 52.07 0) (effects (font (size 1.27 1.27)) hide))
  (property "Datasheet" "" (at 219.71 52.07 0) (effects (font (size 1.27 1.27)) hide)) (pin "1")))
